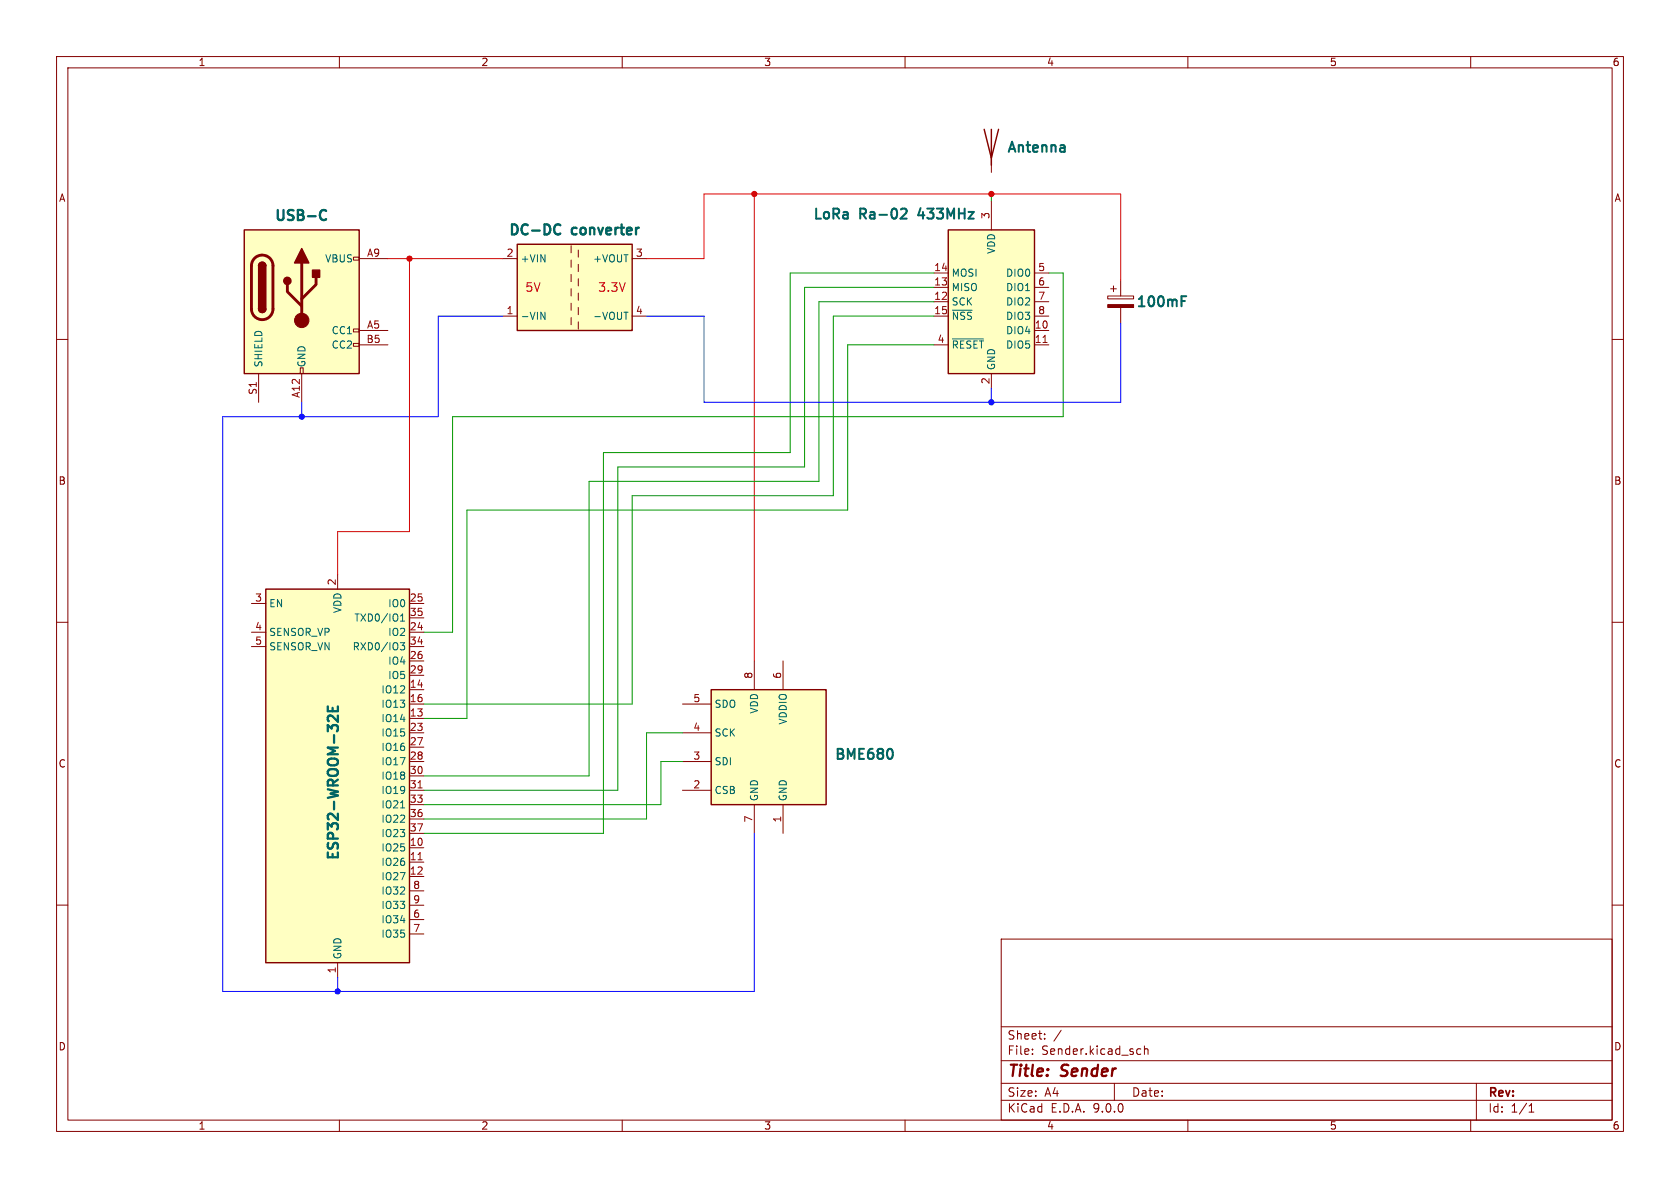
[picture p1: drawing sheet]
<svg xmlns="http://www.w3.org/2000/svg" width="297mm" height="210mm" viewBox="0 0 297 210" stroke-linecap="round" stroke-linejoin="round" font-family="sans-serif">
<g fill="none" stroke="#840000" stroke-width=".18">
<path d="M10 10h277v190h-277zM12 12h273v186h-273zM60 10v2M110 10v2M160 10v2M210 10v2M260 10v2M10 60h2M285 60h2M10 110h2M285 110h2M10 160h2"/>
<path d="M177 166h108v32h-108zM285 160h2M60 198v2M110 198v2M160 198v2M177 194.5h108M177 191.5h108M177 187.5h108M177 181.5h108M182.5 186.3v.1M182.5 185.5v.1M184.7 183.6v.1"/>
<path d="M184.7 182.8v.1M187.6 182.1l-1.3 2M197 191.5v3M201.2 185.4l.5 .1M201.7 186.3l-.5 .1M202.3 185.5l.2-.1 .4 .1 .1 .9M202.3 184.9v1.5M210 198v2M260 198v2M261 191.5v6.5M270.3 196.6h.9M270.3 195.5l.4-.4v1.5"/>
</g>
<path d="M43.2 40.6h20.3v25.4h-20.3z" fill="#ffffc2"/>
<path d="M62.5 45.5h1v.5h-1zM62.5 58.2h1v.5h-1zM63.5 45.7h5.1M63.5 58.4h5.1M45.7 66v5.1M53.1 65h.5v1h-.5zM53.3 66v5.1M62.5 60.7h1v.5h-1zM63.5 61h5.1" fill="none" stroke="#840000" stroke-width=".18"/>
<path d="M43.2 40.6h20.3v25.4h-20.3zM45.7 47a.64 .64 0 0 1 .7-.6 .64 .64 0 0 1 .6 .6M45.7 54.6a.64 .64 0 0 0 .7 .6 .64 .64 0 0 0 .6-.6" fill="none" stroke="#840000" stroke-width=".25"/>
<path d="M45 45.7a1.9 1.9 0 0 1 2.1-.5 1.9 1.9 0 0 1 1.2 1.8v7.6a1.91 1.91 0 0 1-1.9 1.9 1.91 1.91 0 0 1-2-1.9l.1-7.8 .1-.6zM50.8 50.3v1.3l2.5 2.5M53.3 46.5v10.1M55.9 49v1.3l-2.6 2.5" fill="none" stroke="#840000" stroke-width=".51"/>
<g fill="#840000" stroke="#840000" stroke-width=".25">
<path d="M45.7 47h1.3v7.6h-1.3z"/>
<path d="M45.9 46.5a.64 .64 0 0 1 .7-.1 .64 .64 0 0 1 .4 .6h-1.3z"/>
<path d="M45.7 54.6h1.3a.64 .64 0 0 1-.6 .6 .64 .64 0 0 1-.7-.6z"/>
<path d="M53.3 43.9l1.3 2.6h-2.5z"/>
<path d="M55.2 47.8h1.3v1.2h-1.3z"/>
<circle cx="50.8" cy="49.7" r=".63"/>
</g>
<circle cx="53.3" cy="56.6" r="1.27" fill="#840000" stroke="#840000" stroke-width=".18"/>
<path d="M56.7 38.6a.62 .62 0 0 0 1 .1M57.7 37.3l-.1-.1a.64 .64 0 0 0-.9 .2" fill="none" stroke="#006464" stroke-width=".41"/>
<path d="M167.6 40.6h15.3v25.4h-15.3z" fill="#ffffc2"/>
<path d="M174 22.9l1.3 5 1.2-5M175.3 22.9v6.3M167.6 40.6h15.3v25.4h-15.3z" fill="none" stroke="#840000" stroke-width=".25"/>
<g fill="none" stroke="#840000" stroke-width=".18">
<path d="M175.3 27.9v2.6M175.3 35.6v5M165.1 48.3h2.5M165.1 50.8h2.5M165.1 53.3h2.5M165.1 55.9h2.5M182.9 48.3h2.5M182.9 50.8h2.5M182.9 53.3h2.5M182.9 55.9h2.5M182.9 58.4h2.5M195.8 52.3h4.6v.5h-4.6z"/>
<path d="M196.3 51.1h1.1M196.8 50.5v1.1M198.1 49.5v2.8M198.1 54.4v2.8M165.1 61h2.5M175.3 66v2.6M182.9 61h2.5"/>
</g>
<path d="M168.4 54.8h3.5M168.4 59.9h5.5" fill="none" stroke="#006464" stroke-width=".18"/>
<path d="M184.4 60.5h.7" fill="none" stroke="#a90000" stroke-width=".18"/>
<path d="M159.4 37h.7a.48 .48 0 0 1 .1 .6l-1 1.1h1.1M208.9 53.2h.6M208.9 52.4h.8" fill="none" stroke="#006464" stroke-width=".36"/>
<path d="M195.8 53.8h4.6v.6h-4.6z" fill="#840000" stroke="#840000" stroke-width=".18"/>
<path d="M91.4 43.2h20.4v15.2h-20.4z" fill="#ffffc2"/>
<path d="M91.4 43.2h20.4v15.2h-20.4z" fill="none" stroke="#840000" stroke-width=".25"/>
<g fill="none" stroke="#840000" stroke-width=".18">
<path d="M88.9 45.7h2.5M88.9 55.9h2.5M101 43.4v1.3M101 46v1.2M101 48.5v1.3M101 51.1v1.2M101 53.6v1.3M101 56.1v1.3M102.2 44.2v1.3M102.2 46.7v1.3M102.2 49.3v1.2M102.2 51.8v1.3"/>
<path d="M102.2 54.4v1.2M102.2 56.9v1.3M111.8 45.7h2.5M111.8 55.9h2.5"/>
</g>
<path d="M95.6 55.2l.7 1.3v-1.3M110.3 55.2h.7" fill="none" stroke="#006464" stroke-width=".18"/>
<path d="M98.3 39.7h.4l.4 .1M99.1 41.3l-.4 .1h-.4" fill="none" stroke="#006464" stroke-width=".41"/>
<path d="M47 104.1h25.4v66.1h-25.4z" fill="#ffffc2"/>
<path d="M47 104.1h25.4v66.1h-25.4z" fill="none" stroke="#840000" stroke-width=".25"/>
<g fill="none" stroke="#840000" stroke-width=".18">
<path d="M44.4 106.7h2.6M44.4 111.8h2.6M44.4 114.3h2.6M59.7 101.6v2.5M72.4 106.7h2.5M72.4 111.8h2.5M72.4 114.3h2.5M72.4 109.2h2.5M72.4 116.8h2.5M72.4 119.4h2.5M72.4 121.9h2.5M72.4 124.5h2.5"/>
<path d="M72.4 127h2.5M72.4 129.5h2.5M72.4 132.1h2.5M72.4 134.6h2.5M72.4 137.2h2.5M72.4 139.7h2.5M72.4 142.2h2.5M72.4 144.8h2.5M72.4 147.3h2.5M72.4 149.9h2.5M72.4 152.4h2.5M72.4 154.9h2.5"/>
<path d="M72.4 157.5h2.5M59.7 170.2v2.5M72.4 160h2.5M72.4 162.6h2.5M72.4 165.1h2.5"/>
</g>
<path d="M70.8 113.6h.7l-.4 .5 .4 .1v.6l-.2 .1-.5-.1M70.8 109.8h.7M70.8 108.9l.4-.4v1.3M70.8 142.8h.7" fill="none" stroke="#006464" stroke-width=".18"/>
<path d="M73.9 139.3h.7M73.9 152h.7" fill="none" stroke="#a90000" stroke-width=".18"/>
<path d="M58 124.9v.8h1.7v-.8M58.8 125.1v.6M59.7 126.5v1.1l-1-1a.48 .48 0 0 0-.7 .2v.4l.1 .3" fill="none" stroke="#006464" stroke-width=".41"/>
<path d="M125.7 121.9h20.3v20.3h-20.3z" fill="#ffffc2"/>
<path d="M125.7 121.9h20.3v20.3h-20.3z" fill="none" stroke="#840000" stroke-width=".25"/>
<path d="M133.3 116.8v5.1M138.4 116.8v5.1M120.6 124.5h5.1M120.6 129.5h5.1M120.6 134.6h5.1M120.6 139.7h5.1M133.3 142.2v5.1M138.4 142.2v5.1" fill="none" stroke="#840000" stroke-width=".18"/>
<path d="M157.7 132.5a1.5 1.5 0 0 1 0 1.5" fill="none" stroke="#006464" stroke-width=".36"/>
<path d="M175.3 34.3v1.3M165.1 50.8h-22.9v31.8h-33v57.1h-34.3M165.1 48.3h-25.4v31.7h-33v67.3h-31.8M165.1 53.3h-20.3v31.8h-40.7v52.1h-29.2M165.1 55.9h-17.8v31.7h-35.5v36.9h-36.9M185.4 48.3h2.6v25.4h-108v38.1h-5.1M165.1 61h-15.2v29.2h-67.4v36.8h-7.6M120.6 129.5h-6.3v15.3h-39.4M120.6 134.6h-3.8v7.6h-41.9" fill="none" stroke="#009600" stroke-width=".18"/>
<path d="M88.9 55.9h-11.4v17.8h-38.1v101.6h93.9v-28M114.3 55.9h10.2v15.2h73.6v-13.9M53.3 71.1v2.6M175.3 68.6v2.5M59.7 172.7v2.6" fill="none" stroke="#00f" stroke-width=".18"/>
<path d="M133.3 34.3v82.5M68.6 45.7h20.3M72.4 45.7v48.3h-12.7v7.6M114.3 45.7h10.2v-11.4h73.6v15.2" fill="none" stroke="#f00" stroke-width=".18"/>
<g fill="#f00" stroke="#f00" stroke-width=".18">
<circle cx="72.4" cy="45.7" r=".46"/>
<circle cx="133.3" cy="34.3" r=".46"/>
<circle cx="175.3" cy="34.3" r=".46"/>
</g>
<g fill="#00f" stroke="#00f" stroke-width=".18">
<circle cx="53.3" cy="73.7" r=".46"/>
<circle cx="59.7" cy="175.3" r=".46"/>
<circle cx="175.3" cy="71.1" r=".46"/>
</g>
<g font-size="2.8" fill="#840000">
<text x="178" y="190.9">Title:</text>
<text x="187.7" y="190.9">Sender</text>
</g>
<g font-size="2.5" fill="#006464">
<text x="177.8" y="27.5">Antenna</text>
<text x="48.3" y="39.6">USB-C</text>
<text x="143.5" y="39.3">LoRa</text>
<text x="152" y="39.3">Ra-02</text>
<text x="163.1" y="39.3">433MHz</text>
<text x="89.7" y="42.1">DC-DC</text>
<text x="101.2" y="42.1">converter</text>
<text x="200.6" y="54.8">100mF</text>
<text x="147.3" y="134.8">BME680</text>
<text x="60.4" y="152.4" transform="rotate(-90 60.4 152.4)">ESP32-WROOM-32E</text>
</g>
<g font-size="2.1" fill="#c20000">
<text x="92.8" y="51.8">5V</text>
<text x="105.7" y="51.8">3.3V</text>
</g>
<g font-size="2.1" fill="#840000">
<text x="178" y="184">Sheet:</text>
<text x="178" y="186.7">File:</text>
<text x="184.1" y="186.7">Sender.kicad_sch</text>
<text x="178" y="196.9">KiCad</text>
<text x="178" y="194.1">Size:</text>
<text x="184.7" y="194.1">A4</text>
<text x="185.7" y="196.9">E.D.A.</text>
<text x="193.3" y="196.9">9.0.0</text>
<text x="200" y="194.1">Date:</text>
<text x="263" y="194.3">Rev:</text>
<text x="263" y="196.9">Id:</text>
<text x="267.1" y="196.9">1/1</text>
</g>
<g font-size="1.8" fill="#840000">
<text x="35" y="11.9">1</text>
<text x="85" y="11.9">2</text>
<text x="135" y="11.9">3</text>
<text x="185" y="11.9">4</text>
<text x="235" y="11.9">5</text>
<text x="285" y="11.9">6</text>
<text x="10.3" y="35.9">A</text>
<text x="285.3" y="35.9">A</text>
<text x="10.3" y="85.9">B</text>
<text x="285.3" y="85.9">B</text>
<text x="10.3" y="135.9">C</text>
<text x="285.3" y="135.9">C</text>
<text x="10.3" y="185.9">D</text>
<text x="285.3" y="185.9">D</text>
<text x="35" y="199.9">1</text>
<text x="85" y="199.9">2</text>
<text x="135" y="199.9">3</text>
<text x="185" y="199.9">4</text>
<text x="235" y="199.9">5</text>
<text x="285" y="199.9">6</text>
</g>
<g font-size="1.8" fill="#a90000">
<text x="175" y="38.8" transform="rotate(-90 175 38.8)">3</text>
<text x="64.8" y="45.5">A9</text>
<text x="89.5" y="45.5">2</text>
<text x="112.3" y="45.5">3</text>
<text x="165.1" y="48">14</text>
<text x="165.1" y="50.5">13</text>
<text x="165.1" y="53.1">12</text>
<text x="183.4" y="48">5</text>
<text x="183.4" y="50.5">6</text>
<text x="183.4" y="53.1">7</text>
<text x="64.8" y="58.2">A5</text>
<text x="89.5" y="55.6">1</text>
<text x="112.3" y="55.6">4</text>
<text x="165.1" y="55.6">15</text>
<text x="182.8" y="58.2">10</text>
<text x="183.4" y="55.6">8</text>
<text x="64.7" y="60.7">B5</text>
<text x="165.7" y="60.7">4</text>
<text x="182.8" y="60.7">11</text>
<text x="45.5" y="69.9" transform="rotate(-90 45.5 69.9)">S1</text>
<text x="53.1" y="70.4" transform="rotate(-90 53.1 70.4)">A12</text>
<text x="175" y="68" transform="rotate(-90 175 68)">2</text>
<text x="45" y="106.4">3</text>
<text x="59.4" y="103.6" transform="rotate(-90 59.4 103.6)">2</text>
<text x="72.3" y="106.4">25</text>
<text x="45" y="111.5">4</text>
<text x="72.3" y="109">35</text>
<text x="72.3" y="111.5">24</text>
<text x="45" y="114">5</text>
<text x="72.3" y="114">34</text>
<text x="72.3" y="116.6">26</text>
<text x="72.3" y="119.1">29</text>
<text x="72.3" y="121.7">14</text>
<text x="72.3" y="124.2">16</text>
<text x="122.5" y="124.2">5</text>
<text x="133.1" y="120.1" transform="rotate(-90 133.1 120.1)">8</text>
<text x="138.2" y="120.1" transform="rotate(-90 138.2 120.1)">6</text>
<text x="72.3" y="126.7">13</text>
<text x="72.3" y="129.3">23</text>
<text x="72.3" y="131.8">27</text>
<text x="122.5" y="129.3">4</text>
<text x="72.3" y="134.4">28</text>
<text x="72.3" y="136.9">30</text>
<text x="122.5" y="134.4">3</text>
<text x="72.3" y="139.4">31</text>
<text x="72.3" y="142">33</text>
<text x="122.5" y="139.4">2</text>
<text x="72.3" y="144.5">36</text>
<text x="72.3" y="147.1">37</text>
<text x="72.3" y="149.6">10</text>
<text x="133.1" y="145.5" transform="rotate(-90 133.1 145.5)">7</text>
<text x="138.2" y="145.5" transform="rotate(-90 138.2 145.5)">1</text>
<text x="72.3" y="152.1">11</text>
<text x="72.3" y="154.7">12</text>
<text x="73" y="157.2">8</text>
<text x="73" y="159.8">9</text>
<text x="73" y="162.3">6</text>
<text x="73" y="164.8">7</text>
<text x="59.4" y="172.2" transform="rotate(-90 59.4 172.2)">1</text>
</g>
<g font-size="1.8" fill="#006464">
<text x="57.4" y="46.6">VBUS</text>
<text x="91.9" y="46.6">+VIN</text>
<text x="104.8" y="46.6">+VOUT</text>
<text x="176.1" y="45" transform="rotate(-90 176.1 45)">VDD</text>
<text x="168.1" y="49.1">MOSI</text>
<text x="168.1" y="51.7">MISO</text>
<text x="177.8" y="49.1">DIO0</text>
<text x="177.8" y="51.7">DIO1</text>
<text x="58.5" y="59.3">CC1</text>
<text x="91.9" y="56.7">-VIN</text>
<text x="104.8" y="56.7">-VOUT</text>
<text x="168.1" y="54.2">SCK</text>
<text x="168.1" y="56.7">~{NSS}</text>
<text x="177.8" y="54.2">DIO2</text>
<text x="177.8" y="56.7">DIO3</text>
<text x="177.8" y="59.3">DIO4</text>
<text x="46.6" y="65" transform="rotate(-90 46.6 65)">SHIELD</text>
<text x="54.2" y="65" transform="rotate(-90 54.2 65)">GND</text>
<text x="58.5" y="61.8">CC2</text>
<text x="168.1" y="61.8">~{RESET}</text>
<text x="176.1" y="65.5" transform="rotate(-90 176.1 65.5)">GND</text>
<text x="177.8" y="61.8">DIO5</text>
<text x="47.5" y="107.5">EN</text>
<text x="68.5" y="107.5">IO0</text>
<text x="47.5" y="112.6">SENSOR_VP</text>
<text x="60.6" y="108.5" transform="rotate(-90 60.6 108.5)">VDD</text>
<text x="62.5" y="110.1">TXD0/IO1</text>
<text x="68.5" y="112.6">IO2</text>
<text x="47.5" y="115.2">SENSOR_VN</text>
<text x="62.2" y="115.2">RXD0/IO3</text>
<text x="68.5" y="117.7">IO4</text>
<text x="67.3" y="122.8">IO12</text>
<text x="67.3" y="125.3">IO13</text>
<text x="68.5" y="120.2">IO5</text>
<text x="126.2" y="125.3">SDO</text>
<text x="67.3" y="127.9">IO14</text>
<text x="67.3" y="130.4">IO15</text>
<text x="126.2" y="130.4">SCK</text>
<text x="134.2" y="126.3" transform="rotate(-90 134.2 126.3)">VDD</text>
<text x="139.3" y="128.2" transform="rotate(-90 139.3 128.2)">VDDIO</text>
<text x="67.3" y="132.9">IO16</text>
<text x="67.3" y="135.5">IO17</text>
<text x="126.2" y="135.5">SDI</text>
<text x="67.3" y="138">IO18</text>
<text x="67.3" y="140.6">IO19</text>
<text x="67.3" y="143.1">IO21</text>
<text x="126.2" y="140.6">CSB</text>
<text x="134.2" y="141.7" transform="rotate(-90 134.2 141.7)">GND</text>
<text x="139.3" y="141.7" transform="rotate(-90 139.3 141.7)">GND</text>
<text x="67.3" y="145.6">IO22</text>
<text x="67.3" y="148.2">IO23</text>
<text x="67.3" y="150.7">IO25</text>
<text x="67.3" y="153.3">IO26</text>
<text x="67.3" y="155.8">IO27</text>
<text x="67.3" y="158.3">IO32</text>
<text x="67.3" y="160.9">IO33</text>
<text x="67.3" y="163.4">IO34</text>
<text x="67.3" y="166">IO35</text>
<text x="60.6" y="169.7" transform="rotate(-90 60.6 169.7)">GND</text>
</g>
</svg>
